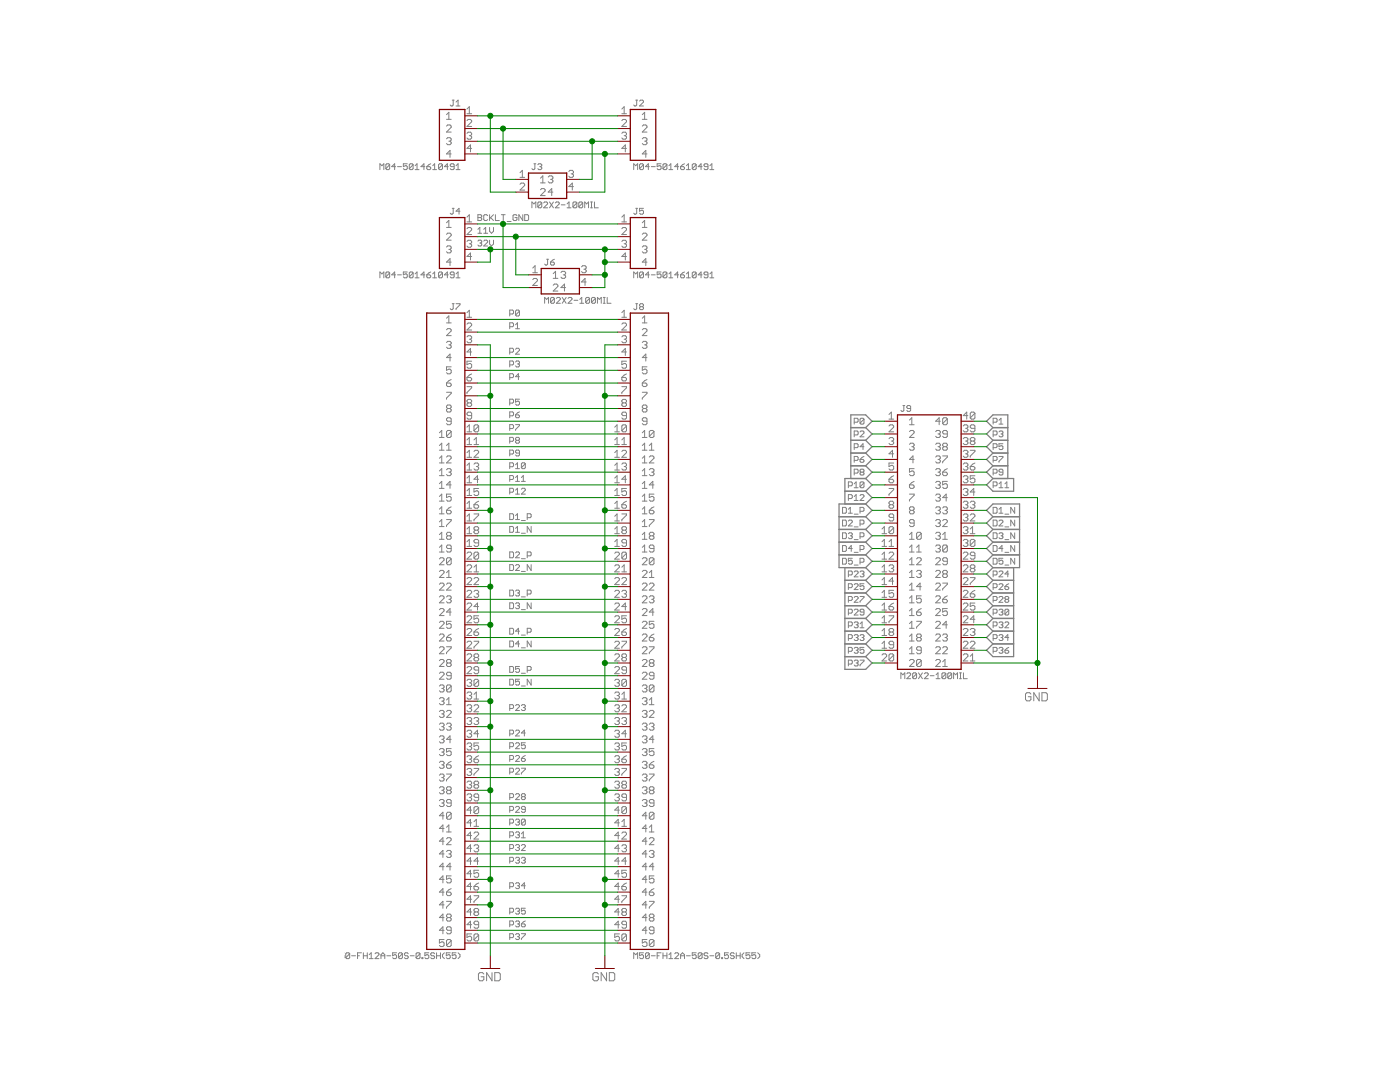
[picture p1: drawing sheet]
<?xml version="1.0" encoding="utf-8"?>
<!DOCTYPE eagle SYSTEM "eagle.dtd">
<eagle version="6.6.0">
<drawing>
<settings>
<setting alwaysvectorfont="yes"/>
<setting verticaltext="up"/>
</settings>
<grid distance="0.1" unitdist="inch" unit="inch" style="lines" multiple="1" display="no" altdistance="0.01" altunitdist="inch" altunit="inch"/>
<schematic xreflabel="%F%N/%S.%C%R" xrefpart="/%S.%C%R">
<libraries>
<library name="Connectors">
<symbols>
<symbol name="M04">
<pin name="1" x="-5.08" y="3.81" length="short"/>
<pin name="2" x="-5.08" y="1.27" length="short"/>
<pin name="3" x="-5.08" y="-1.27" length="short"/>
<pin name="4" x="-5.08" y="-3.81" length="short"/>
<wire x1="-2.54" y1="5.08" x2="2.54" y2="5.08" width="0.254" layer="94"/>
<wire x1="2.54" y1="5.08" x2="2.54" y2="-5.08" width="0.254" layer="94"/>
<wire x1="2.54" y1="-5.08" x2="-2.54" y2="-5.08" width="0.254" layer="94"/>
<wire x1="-2.54" y1="-5.08" x2="-2.54" y2="5.08" width="0.254" layer="94"/>
<text x="-1.905" y="5.715" size="1.27" layer="95">&gt;NAME</text>
<text x="-1.905" y="-6.985" size="1.27" layer="96">&gt;VALUE</text>
</symbol>
<symbol name="M50">
<pin name="1" x="-6.35" y="59.69" length="short"/>
<pin name="2" x="-6.35" y="57.15" length="short"/>
<pin name="3" x="-6.35" y="54.61" length="short"/>
<pin name="4" x="-6.35" y="52.07" length="short"/>
<pin name="5" x="-6.35" y="49.53" length="short"/>
<pin name="6" x="-6.35" y="46.99" length="short"/>
<pin name="7" x="-6.35" y="44.45" length="short"/>
<pin name="8" x="-6.35" y="41.91" length="short"/>
<pin name="9" x="-6.35" y="39.37" length="short"/>
<pin name="10" x="-6.35" y="36.83" length="short"/>
<pin name="11" x="-6.35" y="34.29" length="short"/>
<pin name="12" x="-6.35" y="31.75" length="short"/>
<pin name="13" x="-6.35" y="29.21" length="short"/>
<pin name="14" x="-6.35" y="26.67" length="short"/>
<pin name="15" x="-6.35" y="24.13" length="short"/>
<pin name="16" x="-6.35" y="21.59" length="short"/>
<wire x1="-3.81" y1="60.96" x2="3.81" y2="60.96" width="0.254" layer="94"/>
<wire x1="3.81" y1="60.96" x2="3.81" y2="-66.04" width="0.254" layer="94"/>
<wire x1="3.81" y1="-66.04" x2="-3.81" y2="-66.04" width="0.254" layer="94"/>
<wire x1="-3.81" y1="-66.04" x2="-3.81" y2="60.96" width="0.254" layer="94"/>
<text x="-3.175" y="61.595" size="1.27" layer="95">&gt;NAME</text>
<text x="-3.175" y="-67.945" size="1.27" layer="96">&gt;VALUE</text>
<pin name="17" x="-6.35" y="19.05" length="short"/>
<pin name="18" x="-6.35" y="16.51" length="short"/>
<pin name="19" x="-6.35" y="13.97" length="short"/>
<pin name="20" x="-6.35" y="11.43" length="short"/>
<pin name="21" x="-6.35" y="8.89" length="short"/>
<pin name="22" x="-6.35" y="6.35" length="short"/>
<pin name="23" x="-6.35" y="3.81" length="short"/>
<pin name="24" x="-6.35" y="1.27" length="short"/>
<pin name="25" x="-6.35" y="-1.27" length="short"/>
<pin name="26" x="-6.35" y="-3.81" length="short"/>
<pin name="27" x="-6.35" y="-6.35" length="short"/>
<pin name="28" x="-6.35" y="-8.89" length="short"/>
<pin name="29" x="-6.35" y="-11.43" length="short"/>
<pin name="30" x="-6.35" y="-13.97" length="short"/>
<pin name="31" x="-6.35" y="-16.51" length="short"/>
<pin name="32" x="-6.35" y="-19.05" length="short"/>
<pin name="33" x="-6.35" y="-21.59" length="short"/>
<pin name="34" x="-6.35" y="-24.13" length="short"/>
<pin name="35" x="-6.35" y="-26.67" length="short"/>
<pin name="36" x="-6.35" y="-29.21" length="short"/>
<pin name="37" x="-6.35" y="-31.75" length="short"/>
<pin name="38" x="-6.35" y="-34.29" length="short"/>
<pin name="39" x="-6.35" y="-36.83" length="short"/>
<pin name="40" x="-6.35" y="-39.37" length="short"/>
<pin name="41" x="-6.35" y="-41.91" length="short"/>
<pin name="42" x="-6.35" y="-44.45" length="short"/>
<pin name="43" x="-6.35" y="-46.99" length="short"/>
<pin name="44" x="-6.35" y="-49.53" length="short"/>
<pin name="45" x="-6.35" y="-52.07" length="short"/>
<pin name="46" x="-6.35" y="-54.61" length="short"/>
<pin name="47" x="-6.35" y="-57.15" length="short"/>
<pin name="48" x="-6.35" y="-59.69" length="short"/>
<pin name="49" x="-6.35" y="-62.23" length="short"/>
<pin name="50" x="-6.35" y="-64.77" length="short"/>
</symbol>
<symbol name="M02X2">
<pin name="1" x="-6.35" y="1.27" length="short"/>
<wire x1="-3.81" y1="2.54" x2="3.81" y2="2.54" width="0.254" layer="94"/>
<wire x1="3.81" y1="2.54" x2="3.81" y2="-2.54" width="0.254" layer="94"/>
<wire x1="3.81" y1="-2.54" x2="-3.81" y2="-2.54" width="0.254" layer="94"/>
<wire x1="-3.81" y1="-2.54" x2="-3.81" y2="2.54" width="0.254" layer="94"/>
<text x="-3.175" y="3.175" size="1.27" layer="95">&gt;NAME</text>
<pin name="2" x="-6.35" y="-1.27" length="short"/>
<text x="-3.175" y="-4.445" size="1.27" layer="96">&gt;VALUE</text>
<pin name="3" x="6.35" y="1.27" length="short" rot="R180"/>
<pin name="4" x="6.35" y="-1.27" length="short" rot="R180"/>
</symbol>
<symbol name="M20X2">
<pin name="1" x="-8.89" y="24.13" length="short"/>
<wire x1="-6.35" y1="25.4" x2="6.35" y2="25.4" width="0.254" layer="94"/>
<wire x1="6.35" y1="25.4" x2="6.35" y2="-25.4" width="0.254" layer="94"/>
<wire x1="6.35" y1="-25.4" x2="-6.35" y2="-25.4" width="0.254" layer="94"/>
<wire x1="-6.35" y1="-25.4" x2="-6.35" y2="25.4" width="0.254" layer="94"/>
<text x="-5.715" y="26.035" size="1.27" layer="95">&gt;NAME</text>
<pin name="2" x="-8.89" y="21.59" length="short"/>
<text x="-5.715" y="-27.305" size="1.27" layer="96">&gt;VALUE</text>
<pin name="3" x="-8.89" y="19.05" length="short"/>
<pin name="4" x="-8.89" y="16.51" length="short"/>
<pin name="5" x="-8.89" y="13.97" length="short"/>
<pin name="6" x="-8.89" y="11.43" length="short"/>
<pin name="7" x="-8.89" y="8.89" length="short"/>
<pin name="8" x="-8.89" y="6.35" length="short"/>
<pin name="9" x="-8.89" y="3.81" length="short"/>
<pin name="10" x="-8.89" y="1.27" length="short"/>
<pin name="11" x="-8.89" y="-1.27" length="short"/>
<pin name="12" x="-8.89" y="-3.81" length="short"/>
<pin name="13" x="-8.89" y="-6.35" length="short"/>
<pin name="14" x="-8.89" y="-8.89" length="short"/>
<pin name="15" x="-8.89" y="-11.43" length="short"/>
<pin name="16" x="-8.89" y="-13.97" length="short"/>
<pin name="17" x="-8.89" y="-16.51" length="short"/>
<pin name="18" x="-8.89" y="-19.05" length="short"/>
<pin name="19" x="-8.89" y="-21.59" length="short"/>
<pin name="20" x="-8.89" y="-24.13" length="short"/>
<pin name="21" x="8.89" y="-24.13" length="short" rot="R180"/>
<pin name="22" x="8.89" y="-21.59" length="short" rot="R180"/>
<pin name="23" x="8.89" y="-19.05" length="short" rot="R180"/>
<pin name="24" x="8.89" y="-16.51" length="short" rot="R180"/>
<pin name="25" x="8.89" y="-13.97" length="short" rot="R180"/>
<pin name="26" x="8.89" y="-11.43" length="short" rot="R180"/>
<pin name="27" x="8.89" y="-8.89" length="short" rot="R180"/>
<pin name="28" x="8.89" y="-6.35" length="short" rot="R180"/>
<pin name="29" x="8.89" y="-3.81" length="short" rot="R180"/>
<pin name="30" x="8.89" y="-1.27" length="short" rot="R180"/>
<pin name="31" x="8.89" y="1.27" length="short" rot="R180"/>
<pin name="32" x="8.89" y="3.81" length="short" rot="R180"/>
<pin name="33" x="8.89" y="6.35" length="short" rot="R180"/>
<pin name="34" x="8.89" y="8.89" length="short" rot="R180"/>
<pin name="35" x="8.89" y="11.43" length="short" rot="R180"/>
<pin name="36" x="8.89" y="13.97" length="short" rot="R180"/>
<pin name="37" x="8.89" y="16.51" length="short" rot="R180"/>
<pin name="38" x="8.89" y="19.05" length="short" rot="R180"/>
<pin name="39" x="8.89" y="21.59" length="short" rot="R180"/>
<pin name="40" x="8.89" y="24.13" length="short" rot="R180"/>
</symbol>
</symbols>
<devicesets>
<deviceset name="M04" prefix="J">
<gates>
<gate name="G$1" symbol="M04" x="0" y="0"/>
</gates>
<devices>
<device name="-0705530108" package="0705530108">
<connects>
<connect gate="G$1" pin="1" pad="1"/>
<connect gate="G$1" pin="2" pad="2"/>
<connect gate="G$1" pin="3" pad="3"/>
<connect gate="G$1" pin="4" pad="4"/>
</connects>
<technologies>
<technology name=""/>
</technologies>
</device>
<device name="-5014610491" package="5014610491">
<connects>
<connect gate="G$1" pin="1" pad="1"/>
<connect gate="G$1" pin="2" pad="2"/>
<connect gate="G$1" pin="3" pad="3"/>
<connect gate="G$1" pin="4" pad="4"/>
</connects>
<technologies>
<technology name=""/>
</technologies>
</device>
<device name="-100MIL" package="M04-100MIL">
<connects>
<connect gate="G$1" pin="1" pad="1"/>
<connect gate="G$1" pin="2" pad="2"/>
<connect gate="G$1" pin="3" pad="3"/>
<connect gate="G$1" pin="4" pad="4"/>
</connects>
<technologies>
<technology name=""/>
</technologies>
</device>
</devices>
</deviceset>
<deviceset name="M50" prefix="J">
<gates>
<gate name="G$1" symbol="M50" x="0" y="0"/>
</gates>
<devices>
<device name="-FH12A-50S-0.5SH(55)" package="FH12A-50S-0.5SH(55)">
<connects>
<connect gate="G$1" pin="1" pad="1"/>
<connect gate="G$1" pin="10" pad="10"/>
<connect gate="G$1" pin="11" pad="11"/>
<connect gate="G$1" pin="12" pad="12"/>
<connect gate="G$1" pin="13" pad="13"/>
<connect gate="G$1" pin="14" pad="14"/>
<connect gate="G$1" pin="15" pad="15"/>
<connect gate="G$1" pin="16" pad="16"/>
<connect gate="G$1" pin="17" pad="17"/>
<connect gate="G$1" pin="18" pad="18"/>
<connect gate="G$1" pin="19" pad="19"/>
<connect gate="G$1" pin="2" pad="2"/>
<connect gate="G$1" pin="20" pad="20"/>
<connect gate="G$1" pin="21" pad="21"/>
<connect gate="G$1" pin="22" pad="22"/>
<connect gate="G$1" pin="23" pad="23"/>
<connect gate="G$1" pin="24" pad="24"/>
<connect gate="G$1" pin="25" pad="25"/>
<connect gate="G$1" pin="26" pad="26"/>
<connect gate="G$1" pin="27" pad="27"/>
<connect gate="G$1" pin="28" pad="28"/>
<connect gate="G$1" pin="29" pad="29"/>
<connect gate="G$1" pin="3" pad="3"/>
<connect gate="G$1" pin="30" pad="30"/>
<connect gate="G$1" pin="31" pad="31"/>
<connect gate="G$1" pin="32" pad="32"/>
<connect gate="G$1" pin="33" pad="33"/>
<connect gate="G$1" pin="34" pad="34"/>
<connect gate="G$1" pin="35" pad="35"/>
<connect gate="G$1" pin="36" pad="36"/>
<connect gate="G$1" pin="37" pad="37"/>
<connect gate="G$1" pin="38" pad="38"/>
<connect gate="G$1" pin="39" pad="39"/>
<connect gate="G$1" pin="4" pad="4"/>
<connect gate="G$1" pin="40" pad="40"/>
<connect gate="G$1" pin="41" pad="41"/>
<connect gate="G$1" pin="42" pad="42"/>
<connect gate="G$1" pin="43" pad="43"/>
<connect gate="G$1" pin="44" pad="44"/>
<connect gate="G$1" pin="45" pad="45"/>
<connect gate="G$1" pin="46" pad="46"/>
<connect gate="G$1" pin="47" pad="47"/>
<connect gate="G$1" pin="48" pad="48"/>
<connect gate="G$1" pin="49" pad="49"/>
<connect gate="G$1" pin="5" pad="5"/>
<connect gate="G$1" pin="50" pad="50"/>
<connect gate="G$1" pin="6" pad="6"/>
<connect gate="G$1" pin="7" pad="7"/>
<connect gate="G$1" pin="8" pad="8"/>
<connect gate="G$1" pin="9" pad="9"/>
</connects>
<technologies>
<technology name=""/>
</technologies>
</device>
</devices>
</deviceset>
<deviceset name="M02X2" prefix="J">
<gates>
<gate name="G$1" symbol="M02X2" x="0" y="0"/>
</gates>
<devices>
<device name="-I2C" package="043045-0412">
<connects>
<connect gate="G$1" pin="1" pad="1"/>
<connect gate="G$1" pin="2" pad="2"/>
<connect gate="G$1" pin="3" pad="3"/>
<connect gate="G$1" pin="4" pad="4"/>
</connects>
<technologies>
<technology name=""/>
</technologies>
</device>
<device name="-100MIL" package="M02X2-100MIL">
<connects>
<connect gate="G$1" pin="1" pad="1"/>
<connect gate="G$1" pin="2" pad="2"/>
<connect gate="G$1" pin="3" pad="3"/>
<connect gate="G$1" pin="4" pad="4"/>
</connects>
<technologies>
<technology name=""/>
</technologies>
</device>
</devices>
</deviceset>
<deviceset name="M20X2" prefix="J">
<gates>
<gate name="G$1" symbol="M20X2" x="0" y="0"/>
</gates>
<devices>
<device name="-100MIL" package="M20X2-100MIL">
<connects>
<connect gate="G$1" pin="1" pad="1"/>
<connect gate="G$1" pin="10" pad="10"/>
<connect gate="G$1" pin="11" pad="11"/>
<connect gate="G$1" pin="12" pad="12"/>
<connect gate="G$1" pin="13" pad="13"/>
<connect gate="G$1" pin="14" pad="14"/>
<connect gate="G$1" pin="15" pad="15"/>
<connect gate="G$1" pin="16" pad="16"/>
<connect gate="G$1" pin="17" pad="17"/>
<connect gate="G$1" pin="18" pad="18"/>
<connect gate="G$1" pin="19" pad="19"/>
<connect gate="G$1" pin="2" pad="2"/>
<connect gate="G$1" pin="20" pad="20"/>
<connect gate="G$1" pin="21" pad="21"/>
<connect gate="G$1" pin="22" pad="22"/>
<connect gate="G$1" pin="23" pad="23"/>
<connect gate="G$1" pin="24" pad="24"/>
<connect gate="G$1" pin="25" pad="25"/>
<connect gate="G$1" pin="26" pad="26"/>
<connect gate="G$1" pin="27" pad="27"/>
<connect gate="G$1" pin="28" pad="28"/>
<connect gate="G$1" pin="29" pad="29"/>
<connect gate="G$1" pin="3" pad="3"/>
<connect gate="G$1" pin="30" pad="30"/>
<connect gate="G$1" pin="31" pad="31"/>
<connect gate="G$1" pin="32" pad="32"/>
<connect gate="G$1" pin="33" pad="33"/>
<connect gate="G$1" pin="34" pad="34"/>
<connect gate="G$1" pin="35" pad="35"/>
<connect gate="G$1" pin="36" pad="36"/>
<connect gate="G$1" pin="37" pad="37"/>
<connect gate="G$1" pin="38" pad="38"/>
<connect gate="G$1" pin="39" pad="39"/>
<connect gate="G$1" pin="4" pad="4"/>
<connect gate="G$1" pin="40" pad="40"/>
<connect gate="G$1" pin="5" pad="5"/>
<connect gate="G$1" pin="6" pad="6"/>
<connect gate="G$1" pin="7" pad="7"/>
<connect gate="G$1" pin="8" pad="8"/>
<connect gate="G$1" pin="9" pad="9"/>
</connects>
<technologies>
<technology name=""/>
</technologies>
</device>
</devices>
</deviceset>
</devicesets>
</library>
<library name="Passives">
<symbols>
<symbol name="GND">
<pin name="GND" x="0" y="2.54" visible="off" length="point" direction="sup" rot="R270"/>
<wire x1="0" y1="2.54" x2="0" y2="0" width="0.1524" layer="94"/>
<wire x1="-1.905" y1="0" x2="0" y2="0" width="0.1524" layer="94"/>
<wire x1="0" y1="0" x2="1.905" y2="0" width="0.1524" layer="94"/>
<text x="0" y="-2.54" size="1.778" layer="97" align="bottom-center">GND</text>
</symbol>
</symbols>
<devicesets>
<deviceset name="GND" prefix="SUPPLY">
<gates>
<gate name="G$1" symbol="GND" x="0" y="-2.54"/>
</gates>
<devices>
<device name="">
<technologies>
<technology name=""/>
</technologies>
</device>
</devices>
</deviceset>
</devicesets>
</library>
</libraries>
<attributes>
</attributes>
<variantdefs>
</variantdefs>
<classes>
<class number="0" name="default" width="0" drill="0">
</class>
</classes>
<parts>
<part name="J1" library="Connectors" deviceset="M04" device="-5014610491"/>
<part name="J2" library="Connectors" deviceset="M04" device="-5014610491"/>
<part name="J5" library="Connectors" deviceset="M04" device="-5014610491"/>
<part name="J4" library="Connectors" deviceset="M04" device="-5014610491"/>
<part name="J7" library="Connectors" deviceset="M50" device="-FH12A-50S-0.5SH(55)"/>
<part name="SUPPLY1" library="Passives" deviceset="GND" device=""/>
<part name="J8" library="Connectors" deviceset="M50" device="-FH12A-50S-0.5SH(55)"/>
<part name="SUPPLY2" library="Passives" deviceset="GND" device=""/>
<part name="J3" library="Connectors" deviceset="M02X2" device="-100MIL"/>
<part name="J6" library="Connectors" deviceset="M02X2" device="-100MIL"/>
<part name="J9" library="Connectors" deviceset="M20X2" device="-100MIL"/>
<part name="SUPPLY3" library="Passives" deviceset="GND" device=""/>
</parts>
<sheets>
<sheet>
<plain>
</plain>
<instances>
<instance part="J1" gate="G$1" x="-20.32" y="45.72" rot="MR0"/>
<instance part="J2" gate="G$1" x="17.78" y="45.72"/>
<instance part="J5" gate="G$1" x="17.78" y="24.13"/>
<instance part="J4" gate="G$1" x="-20.32" y="24.13" rot="MR0"/>
<instance part="J7" gate="G$1" x="-21.59" y="-50.8" rot="MR0"/>
<instance part="SUPPLY1" gate="G$1" x="-12.7" y="-120.65"/>
<instance part="J8" gate="G$1" x="19.05" y="-50.8"/>
<instance part="SUPPLY2" gate="G$1" x="10.16" y="-120.65" rot="MR0"/>
<instance part="J3" gate="G$1" x="-1.27" y="35.56"/>
<instance part="J6" gate="G$1" x="1.27" y="16.51"/>
<instance part="J9" gate="G$1" x="74.93" y="-35.56"/>
<instance part="SUPPLY3" gate="G$1" x="96.52" y="-64.77" rot="MR0"/>
</instances>
<busses>
</busses>
<nets>
<net name="GND" class="0">
<segment>
<pinref part="J7" gate="G$1" pin="3"/>
<pinref part="SUPPLY1" gate="G$1" pin="GND"/>
<wire x1="-15.24" y1="3.81" x2="-12.7" y2="3.81" width="0.1524" layer="91"/>
<wire x1="-12.7" y1="3.81" x2="-12.7" y2="-6.35" width="0.1524" layer="91"/>
<pinref part="J7" gate="G$1" pin="7"/>
<wire x1="-12.7" y1="-6.35" x2="-12.7" y2="-29.21" width="0.1524" layer="91"/>
<wire x1="-12.7" y1="-29.21" x2="-12.7" y2="-36.83" width="0.1524" layer="91"/>
<wire x1="-12.7" y1="-36.83" x2="-12.7" y2="-44.45" width="0.1524" layer="91"/>
<wire x1="-12.7" y1="-44.45" x2="-12.7" y2="-52.07" width="0.1524" layer="91"/>
<wire x1="-12.7" y1="-52.07" x2="-12.7" y2="-59.69" width="0.1524" layer="91"/>
<wire x1="-12.7" y1="-59.69" x2="-12.7" y2="-67.31" width="0.1524" layer="91"/>
<wire x1="-12.7" y1="-67.31" x2="-12.7" y2="-72.39" width="0.1524" layer="91"/>
<wire x1="-12.7" y1="-72.39" x2="-12.7" y2="-85.09" width="0.1524" layer="91"/>
<wire x1="-12.7" y1="-85.09" x2="-12.7" y2="-102.87" width="0.1524" layer="91"/>
<wire x1="-12.7" y1="-102.87" x2="-12.7" y2="-107.95" width="0.1524" layer="91"/>
<wire x1="-12.7" y1="-107.95" x2="-12.7" y2="-118.11" width="0.1524" layer="91"/>
<wire x1="-15.24" y1="-6.35" x2="-12.7" y2="-6.35" width="0.1524" layer="91"/>
<junction x="-12.7" y="-6.35"/>
<pinref part="J7" gate="G$1" pin="16"/>
<wire x1="-15.24" y1="-29.21" x2="-12.7" y2="-29.21" width="0.1524" layer="91"/>
<junction x="-12.7" y="-29.21"/>
<pinref part="J7" gate="G$1" pin="19"/>
<wire x1="-15.24" y1="-36.83" x2="-12.7" y2="-36.83" width="0.1524" layer="91"/>
<pinref part="J7" gate="G$1" pin="22"/>
<wire x1="-15.24" y1="-44.45" x2="-12.7" y2="-44.45" width="0.1524" layer="91"/>
<junction x="-12.7" y="-44.45"/>
<pinref part="J7" gate="G$1" pin="25"/>
<wire x1="-15.24" y1="-52.07" x2="-12.7" y2="-52.07" width="0.1524" layer="91"/>
<junction x="-12.7" y="-52.07"/>
<pinref part="J7" gate="G$1" pin="28"/>
<wire x1="-15.24" y1="-59.69" x2="-12.7" y2="-59.69" width="0.1524" layer="91"/>
<junction x="-12.7" y="-59.69"/>
<pinref part="J7" gate="G$1" pin="31"/>
<wire x1="-15.24" y1="-67.31" x2="-12.7" y2="-67.31" width="0.1524" layer="91"/>
<junction x="-12.7" y="-67.31"/>
<pinref part="J7" gate="G$1" pin="33"/>
<wire x1="-15.24" y1="-72.39" x2="-12.7" y2="-72.39" width="0.1524" layer="91"/>
<junction x="-12.7" y="-72.39"/>
<pinref part="J7" gate="G$1" pin="38"/>
<wire x1="-15.24" y1="-85.09" x2="-12.7" y2="-85.09" width="0.1524" layer="91"/>
<junction x="-12.7" y="-85.09"/>
<pinref part="J7" gate="G$1" pin="45"/>
<wire x1="-15.24" y1="-102.87" x2="-12.7" y2="-102.87" width="0.1524" layer="91"/>
<junction x="-12.7" y="-102.87"/>
<pinref part="J7" gate="G$1" pin="47"/>
<wire x1="-15.24" y1="-107.95" x2="-12.7" y2="-107.95" width="0.1524" layer="91"/>
<junction x="-12.7" y="-107.95"/>
<junction x="-12.7" y="-36.83"/>
</segment>
<segment>
<pinref part="J8" gate="G$1" pin="3"/>
<pinref part="SUPPLY2" gate="G$1" pin="GND"/>
<wire x1="12.7" y1="3.81" x2="10.16" y2="3.81" width="0.1524" layer="91"/>
<wire x1="10.16" y1="3.81" x2="10.16" y2="-6.35" width="0.1524" layer="91"/>
<pinref part="J8" gate="G$1" pin="7"/>
<wire x1="10.16" y1="-6.35" x2="10.16" y2="-29.21" width="0.1524" layer="91"/>
<wire x1="10.16" y1="-29.21" x2="10.16" y2="-36.83" width="0.1524" layer="91"/>
<wire x1="10.16" y1="-36.83" x2="10.16" y2="-44.45" width="0.1524" layer="91"/>
<wire x1="10.16" y1="-44.45" x2="10.16" y2="-52.07" width="0.1524" layer="91"/>
<wire x1="10.16" y1="-52.07" x2="10.16" y2="-59.69" width="0.1524" layer="91"/>
<wire x1="10.16" y1="-59.69" x2="10.16" y2="-67.31" width="0.1524" layer="91"/>
<wire x1="10.16" y1="-67.31" x2="10.16" y2="-72.39" width="0.1524" layer="91"/>
<wire x1="10.16" y1="-72.39" x2="10.16" y2="-85.09" width="0.1524" layer="91"/>
<wire x1="10.16" y1="-85.09" x2="10.16" y2="-102.87" width="0.1524" layer="91"/>
<wire x1="10.16" y1="-102.87" x2="10.16" y2="-107.95" width="0.1524" layer="91"/>
<wire x1="10.16" y1="-107.95" x2="10.16" y2="-118.11" width="0.1524" layer="91"/>
<wire x1="12.7" y1="-6.35" x2="10.16" y2="-6.35" width="0.1524" layer="91"/>
<junction x="10.16" y="-6.35"/>
<pinref part="J8" gate="G$1" pin="16"/>
<wire x1="12.7" y1="-29.21" x2="10.16" y2="-29.21" width="0.1524" layer="91"/>
<junction x="10.16" y="-29.21"/>
<pinref part="J8" gate="G$1" pin="19"/>
<wire x1="12.7" y1="-36.83" x2="10.16" y2="-36.83" width="0.1524" layer="91"/>
<pinref part="J8" gate="G$1" pin="22"/>
<wire x1="12.7" y1="-44.45" x2="10.16" y2="-44.45" width="0.1524" layer="91"/>
<junction x="10.16" y="-44.45"/>
<pinref part="J8" gate="G$1" pin="25"/>
<wire x1="12.7" y1="-52.07" x2="10.16" y2="-52.07" width="0.1524" layer="91"/>
<junction x="10.16" y="-52.07"/>
<pinref part="J8" gate="G$1" pin="28"/>
<wire x1="12.7" y1="-59.69" x2="10.16" y2="-59.69" width="0.1524" layer="91"/>
<junction x="10.16" y="-59.69"/>
<pinref part="J8" gate="G$1" pin="31"/>
<wire x1="12.7" y1="-67.31" x2="10.16" y2="-67.31" width="0.1524" layer="91"/>
<junction x="10.16" y="-67.31"/>
<pinref part="J8" gate="G$1" pin="33"/>
<wire x1="12.7" y1="-72.39" x2="10.16" y2="-72.39" width="0.1524" layer="91"/>
<junction x="10.16" y="-72.39"/>
<pinref part="J8" gate="G$1" pin="38"/>
<wire x1="12.7" y1="-85.09" x2="10.16" y2="-85.09" width="0.1524" layer="91"/>
<junction x="10.16" y="-85.09"/>
<pinref part="J8" gate="G$1" pin="45"/>
<wire x1="12.7" y1="-102.87" x2="10.16" y2="-102.87" width="0.1524" layer="91"/>
<junction x="10.16" y="-102.87"/>
<pinref part="J8" gate="G$1" pin="47"/>
<wire x1="12.7" y1="-107.95" x2="10.16" y2="-107.95" width="0.1524" layer="91"/>
<junction x="10.16" y="-107.95"/>
<junction x="10.16" y="-36.83"/>
</segment>
<segment>
<pinref part="J9" gate="G$1" pin="34"/>
<pinref part="SUPPLY3" gate="G$1" pin="GND"/>
<wire x1="83.82" y1="-26.67" x2="96.52" y2="-26.67" width="0.1524" layer="91"/>
<wire x1="96.52" y1="-26.67" x2="96.52" y2="-59.69" width="0.1524" layer="91"/>
<pinref part="J9" gate="G$1" pin="21"/>
<wire x1="96.52" y1="-59.69" x2="96.52" y2="-62.23" width="0.1524" layer="91"/>
<wire x1="83.82" y1="-59.69" x2="96.52" y2="-59.69" width="0.1524" layer="91"/>
<junction x="96.52" y="-59.69"/>
</segment>
</net>
<net name="BCKLT_GND" class="0">
<segment>
<pinref part="J4" gate="G$1" pin="1"/>
<pinref part="J5" gate="G$1" pin="1"/>
<label x="-15.24" y="28.575" size="1.27" layer="95"/>
<wire x1="-15.24" y1="27.94" x2="-10.16" y2="27.94" width="0.1524" layer="91"/>
<pinref part="J6" gate="G$1" pin="2"/>
<wire x1="-10.16" y1="27.94" x2="12.7" y2="27.94" width="0.1524" layer="91"/>
<wire x1="-5.08" y1="15.24" x2="-10.16" y2="15.24" width="0.1524" layer="91"/>
<wire x1="-10.16" y1="15.24" x2="-10.16" y2="27.94" width="0.1524" layer="91"/>
<junction x="-10.16" y="27.94"/>
</segment>
</net>
<net name="11V" class="0">
<segment>
<pinref part="J5" gate="G$1" pin="2"/>
<pinref part="J4" gate="G$1" pin="2"/>
<label x="-15.24" y="26.035" size="1.27" layer="95"/>
<wire x1="12.7" y1="25.4" x2="-7.62" y2="25.4" width="0.1524" layer="91"/>
<pinref part="J6" gate="G$1" pin="1"/>
<wire x1="-7.62" y1="25.4" x2="-15.24" y2="25.4" width="0.1524" layer="91"/>
<wire x1="-5.08" y1="17.78" x2="-7.62" y2="17.78" width="0.1524" layer="91"/>
<wire x1="-7.62" y1="17.78" x2="-7.62" y2="25.4" width="0.1524" layer="91"/>
<junction x="-7.62" y="25.4"/>
</segment>
</net>
<net name="32V" class="0">
<segment>
<pinref part="J4" gate="G$1" pin="3"/>
<pinref part="J5" gate="G$1" pin="3"/>
<wire x1="-15.24" y1="22.86" x2="-12.7" y2="22.86" width="0.1524" layer="91"/>
<pinref part="J5" gate="G$1" pin="4"/>
<wire x1="-12.7" y1="22.86" x2="10.16" y2="22.86" width="0.1524" layer="91"/>
<wire x1="10.16" y1="22.86" x2="12.7" y2="22.86" width="0.1524" layer="91"/>
<wire x1="12.7" y1="20.32" x2="10.16" y2="20.32" width="0.1524" layer="91"/>
<wire x1="10.16" y1="20.32" x2="10.16" y2="22.86" width="0.1524" layer="91"/>
<junction x="10.16" y="22.86"/>
<pinref part="J4" gate="G$1" pin="4"/>
<wire x1="-15.24" y1="20.32" x2="-12.7" y2="20.32" width="0.1524" layer="91"/>
<wire x1="-12.7" y1="20.32" x2="-12.7" y2="22.86" width="0.1524" layer="91"/>
<junction x="-12.7" y="22.86"/>
<label x="-15.24" y="23.495" size="1.27" layer="95"/>
<pinref part="J6" gate="G$1" pin="3"/>
<wire x1="7.62" y1="17.78" x2="10.16" y2="17.78" width="0.1524" layer="91"/>
<wire x1="10.16" y1="17.78" x2="10.16" y2="20.32" width="0.1524" layer="91"/>
<junction x="10.16" y="20.32"/>
<pinref part="J6" gate="G$1" pin="4"/>
<wire x1="7.62" y1="15.24" x2="10.16" y2="15.24" width="0.1524" layer="91"/>
<wire x1="10.16" y1="15.24" x2="10.16" y2="17.78" width="0.1524" layer="91"/>
<junction x="10.16" y="17.78"/>
</segment>
</net>
<net name="N$3" class="0">
<segment>
<pinref part="J1" gate="G$1" pin="3"/>
<pinref part="J2" gate="G$1" pin="3"/>
<wire x1="-15.24" y1="44.45" x2="7.62" y2="44.45" width="0.1524" layer="91"/>
<pinref part="J3" gate="G$1" pin="3"/>
<wire x1="7.62" y1="44.45" x2="12.7" y2="44.45" width="0.1524" layer="91"/>
<wire x1="5.08" y1="36.83" x2="7.62" y2="36.83" width="0.1524" layer="91"/>
<wire x1="7.62" y1="36.83" x2="7.62" y2="44.45" width="0.1524" layer="91"/>
<junction x="7.62" y="44.45"/>
</segment>
</net>
<net name="N$4" class="0">
<segment>
<pinref part="J2" gate="G$1" pin="4"/>
<pinref part="J1" gate="G$1" pin="4"/>
<wire x1="12.7" y1="41.91" x2="10.16" y2="41.91" width="0.1524" layer="91"/>
<pinref part="J3" gate="G$1" pin="4"/>
<wire x1="10.16" y1="41.91" x2="-15.24" y2="41.91" width="0.1524" layer="91"/>
<wire x1="5.08" y1="34.29" x2="10.16" y2="34.29" width="0.1524" layer="91"/>
<wire x1="10.16" y1="34.29" x2="10.16" y2="41.91" width="0.1524" layer="91"/>
<junction x="10.16" y="41.91"/>
</segment>
</net>
<net name="N$5" class="0">
<segment>
<pinref part="J3" gate="G$1" pin="1"/>
<wire x1="-7.62" y1="36.83" x2="-10.16" y2="36.83" width="0.1524" layer="91"/>
<pinref part="J2" gate="G$1" pin="2"/>
<pinref part="J1" gate="G$1" pin="2"/>
<wire x1="12.7" y1="46.99" x2="-10.16" y2="46.99" width="0.1524" layer="91"/>
<wire x1="-10.16" y1="46.99" x2="-15.24" y2="46.99" width="0.1524" layer="91"/>
<wire x1="-10.16" y1="36.83" x2="-10.16" y2="46.99" width="0.1524" layer="91"/>
<junction x="-10.16" y="46.99"/>
</segment>
</net>
<net name="N$6" class="0">
<segment>
<pinref part="J3" gate="G$1" pin="2"/>
<wire x1="-7.62" y1="34.29" x2="-12.7" y2="34.29" width="0.1524" layer="91"/>
<pinref part="J1" gate="G$1" pin="1"/>
<pinref part="J2" gate="G$1" pin="1"/>
<wire x1="-15.24" y1="49.53" x2="-12.7" y2="49.53" width="0.1524" layer="91"/>
<wire x1="-12.7" y1="49.53" x2="12.7" y2="49.53" width="0.1524" layer="91"/>
<wire x1="-12.7" y1="34.29" x2="-12.7" y2="49.53" width="0.1524" layer="91"/>
<junction x="-12.7" y="49.53"/>
</segment>
</net>
<net name="D1_P" class="0">
<segment>
<pinref part="J7" gate="G$1" pin="17"/>
<pinref part="J8" gate="G$1" pin="17"/>
<wire x1="-15.24" y1="-31.75" x2="12.7" y2="-31.75" width="0.1524" layer="91"/>
<label x="-8.89" y="-31.115" size="1.27" layer="95"/>
</segment>
<segment>
<wire x1="66.04" y1="-29.21" x2="63.5" y2="-29.21" width="0.1524" layer="91"/>
<label x="63.5" y="-29.21" size="1.27" layer="95" rot="R180" xref="yes"/>
<pinref part="J9" gate="G$1" pin="8"/>
</segment>
</net>
<net name="D1_N" class="0">
<segment>
<pinref part="J8" gate="G$1" pin="18"/>
<pinref part="J7" gate="G$1" pin="18"/>
<wire x1="12.7" y1="-34.29" x2="-15.24" y2="-34.29" width="0.1524" layer="91"/>
<label x="-8.89" y="-33.655" size="1.27" layer="95"/>
</segment>
<segment>
<wire x1="83.82" y1="-29.21" x2="86.36" y2="-29.21" width="0.1524" layer="91"/>
<label x="86.36" y="-29.21" size="1.27" layer="95" xref="yes"/>
<pinref part="J9" gate="G$1" pin="33"/>
</segment>
</net>
<net name="D2_P" class="0">
<segment>
<pinref part="J7" gate="G$1" pin="20"/>
<pinref part="J8" gate="G$1" pin="20"/>
<wire x1="-15.24" y1="-39.37" x2="12.7" y2="-39.37" width="0.1524" layer="91"/>
<label x="-8.89" y="-38.735" size="1.27" layer="95"/>
</segment>
<segment>
<wire x1="66.04" y1="-31.75" x2="63.5" y2="-31.75" width="0.1524" layer="91"/>
<label x="63.5" y="-31.75" size="1.27" layer="95" rot="R180" xref="yes"/>
<pinref part="J9" gate="G$1" pin="9"/>
</segment>
</net>
<net name="D2_N" class="0">
<segment>
<pinref part="J8" gate="G$1" pin="21"/>
<pinref part="J7" gate="G$1" pin="21"/>
<wire x1="12.7" y1="-41.91" x2="-15.24" y2="-41.91" width="0.1524" layer="91"/>
<label x="-8.89" y="-41.275" size="1.27" layer="95"/>
</segment>
<segment>
<wire x1="83.82" y1="-31.75" x2="86.36" y2="-31.75" width="0.1524" layer="91"/>
<label x="86.36" y="-31.75" size="1.27" layer="95" xref="yes"/>
<pinref part="J9" gate="G$1" pin="32"/>
</segment>
</net>
<net name="D3_P" class="0">
<segment>
<pinref part="J7" gate="G$1" pin="23"/>
<pinref part="J8" gate="G$1" pin="23"/>
<wire x1="-15.24" y1="-46.99" x2="12.7" y2="-46.99" width="0.1524" layer="91"/>
<label x="-8.89" y="-46.355" size="1.27" layer="95"/>
</segment>
<segment>
<wire x1="66.04" y1="-34.29" x2="63.5" y2="-34.29" width="0.1524" layer="91"/>
<label x="63.5" y="-34.29" size="1.27" layer="95" rot="R180" xref="yes"/>
<pinref part="J9" gate="G$1" pin="10"/>
</segment>
</net>
<net name="D3_N" class="0">
<segment>
<pinref part="J8" gate="G$1" pin="24"/>
<pinref part="J7" gate="G$1" pin="24"/>
<wire x1="12.7" y1="-49.53" x2="-15.24" y2="-49.53" width="0.1524" layer="91"/>
<label x="-8.89" y="-48.895" size="1.27" layer="95"/>
</segment>
<segment>
<wire x1="83.82" y1="-34.29" x2="86.36" y2="-34.29" width="0.1524" layer="91"/>
<label x="86.36" y="-34.29" size="1.27" layer="95" xref="yes"/>
<pinref part="J9" gate="G$1" pin="31"/>
</segment>
</net>
<net name="D4_P" class="0">
<segment>
<pinref part="J7" gate="G$1" pin="26"/>
<pinref part="J8" gate="G$1" pin="26"/>
<wire x1="-15.24" y1="-54.61" x2="12.7" y2="-54.61" width="0.1524" layer="91"/>
<label x="-8.89" y="-53.975" size="1.27" layer="95"/>
</segment>
<segment>
<wire x1="66.04" y1="-36.83" x2="63.5" y2="-36.83" width="0.1524" layer="91"/>
<label x="63.5" y="-36.83" size="1.27" layer="95" rot="R180" xref="yes"/>
<pinref part="J9" gate="G$1" pin="11"/>
</segment>
</net>
<net name="D4_N" class="0">
<segment>
<pinref part="J8" gate="G$1" pin="27"/>
<pinref part="J7" gate="G$1" pin="27"/>
<wire x1="12.7" y1="-57.15" x2="-15.24" y2="-57.15" width="0.1524" layer="91"/>
<label x="-8.89" y="-56.515" size="1.27" layer="95"/>
</segment>
<segment>
<wire x1="83.82" y1="-36.83" x2="86.36" y2="-36.83" width="0.1524" layer="91"/>
<label x="86.36" y="-36.83" size="1.27" layer="95" xref="yes"/>
<pinref part="J9" gate="G$1" pin="30"/>
</segment>
</net>
<net name="D5_P" class="0">
<segment>
<pinref part="J8" gate="G$1" pin="29"/>
<pinref part="J7" gate="G$1" pin="29"/>
<wire x1="12.7" y1="-62.23" x2="-15.24" y2="-62.23" width="0.1524" layer="91"/>
<label x="-8.89" y="-61.595" size="1.27" layer="95"/>
</segment>
<segment>
<wire x1="66.04" y1="-39.37" x2="63.5" y2="-39.37" width="0.1524" layer="91"/>
<label x="63.5" y="-39.37" size="1.27" layer="95" rot="R180" xref="yes"/>
<pinref part="J9" gate="G$1" pin="12"/>
</segment>
</net>
<net name="D5_N" class="0">
<segment>
<pinref part="J8" gate="G$1" pin="30"/>
<pinref part="J7" gate="G$1" pin="30"/>
<wire x1="12.7" y1="-64.77" x2="-15.24" y2="-64.77" width="0.1524" layer="91"/>
<label x="-8.89" y="-64.135" size="1.27" layer="95"/>
</segment>
<segment>
<wire x1="83.82" y1="-39.37" x2="86.36" y2="-39.37" width="0.1524" layer="91"/>
<label x="86.36" y="-39.37" size="1.27" layer="95" xref="yes"/>
<pinref part="J9" gate="G$1" pin="29"/>
</segment>
</net>
<net name="P0" class="0">
<segment>
<pinref part="J7" gate="G$1" pin="1"/>
<pinref part="J8" gate="G$1" pin="1"/>
<wire x1="-15.24" y1="8.89" x2="12.7" y2="8.89" width="0.1524" layer="91"/>
<label x="-8.89" y="9.525" size="1.27" layer="95"/>
</segment>
<segment>
<wire x1="66.04" y1="-11.43" x2="63.5" y2="-11.43" width="0.1524" layer="91"/>
<label x="63.5" y="-11.43" size="1.27" layer="95" rot="R180" xref="yes"/>
<pinref part="J9" gate="G$1" pin="1"/>
</segment>
</net>
<net name="P1" class="0">
<segment>
<pinref part="J8" gate="G$1" pin="2"/>
<pinref part="J7" gate="G$1" pin="2"/>
<wire x1="12.7" y1="6.35" x2="-15.24" y2="6.35" width="0.1524" layer="91"/>
<label x="-8.89" y="6.985" size="1.27" layer="95"/>
</segment>
<segment>
<wire x1="83.82" y1="-11.43" x2="86.36" y2="-11.43" width="0.1524" layer="91"/>
<label x="86.36" y="-11.43" size="1.27" layer="95" xref="yes"/>
<pinref part="J9" gate="G$1" pin="40"/>
</segment>
</net>
<net name="P2" class="0">
<segment>
<pinref part="J7" gate="G$1" pin="4"/>
<pinref part="J8" gate="G$1" pin="4"/>
<wire x1="-15.24" y1="1.27" x2="12.7" y2="1.27" width="0.1524" layer="91"/>
<label x="-8.89" y="1.905" size="1.27" layer="95"/>
</segment>
<segment>
<wire x1="66.04" y1="-13.97" x2="63.5" y2="-13.97" width="0.1524" layer="91"/>
<label x="63.5" y="-13.97" size="1.27" layer="95" rot="R180" xref="yes"/>
<pinref part="J9" gate="G$1" pin="2"/>
</segment>
</net>
<net name="P3" class="0">
<segment>
<pinref part="J8" gate="G$1" pin="5"/>
<pinref part="J7" gate="G$1" pin="5"/>
<wire x1="12.7" y1="-1.27" x2="-15.24" y2="-1.27" width="0.1524" layer="91"/>
<label x="-8.89" y="-0.635" size="1.27" layer="95"/>
</segment>
<segment>
<wire x1="83.82" y1="-13.97" x2="86.36" y2="-13.97" width="0.1524" layer="91"/>
<label x="86.36" y="-13.97" size="1.27" layer="95" xref="yes"/>
<pinref part="J9" gate="G$1" pin="39"/>
</segment>
</net>
<net name="P4" class="0">
<segment>
<pinref part="J7" gate="G$1" pin="6"/>
<pinref part="J8" gate="G$1" pin="6"/>
<wire x1="-15.24" y1="-3.81" x2="12.7" y2="-3.81" width="0.1524" layer="91"/>
<label x="-8.89" y="-3.175" size="1.27" layer="95"/>
</segment>
<segment>
<wire x1="66.04" y1="-16.51" x2="63.5" y2="-16.51" width="0.1524" layer="91"/>
<label x="63.5" y="-16.51" size="1.27" layer="95" rot="R180" xref="yes"/>
<pinref part="J9" gate="G$1" pin="3"/>
</segment>
</net>
<net name="P5" class="0">
<segment>
<pinref part="J8" gate="G$1" pin="8"/>
<pinref part="J7" gate="G$1" pin="8"/>
<wire x1="12.7" y1="-8.89" x2="-15.24" y2="-8.89" width="0.1524" layer="91"/>
<label x="-8.89" y="-8.255" size="1.27" layer="95"/>
</segment>
<segment>
<wire x1="83.82" y1="-16.51" x2="86.36" y2="-16.51" width="0.1524" layer="91"/>
<label x="86.36" y="-16.51" size="1.27" layer="95" xref="yes"/>
<pinref part="J9" gate="G$1" pin="38"/>
</segment>
</net>
<net name="P6" class="0">
<segment>
<pinref part="J7" gate="G$1" pin="9"/>
<pinref part="J8" gate="G$1" pin="9"/>
<wire x1="-15.24" y1="-11.43" x2="12.7" y2="-11.43" width="0.1524" layer="91"/>
<label x="-8.89" y="-10.795" size="1.27" layer="95"/>
</segment>
<segment>
<wire x1="66.04" y1="-19.05" x2="63.5" y2="-19.05" width="0.1524" layer="91"/>
<label x="63.5" y="-19.05" size="1.27" layer="95" rot="R180" xref="yes"/>
<pinref part="J9" gate="G$1" pin="4"/>
</segment>
</net>
<net name="P7" class="0">
<segment>
<pinref part="J8" gate="G$1" pin="10"/>
<pinref part="J7" gate="G$1" pin="10"/>
<wire x1="12.7" y1="-13.97" x2="-15.24" y2="-13.97" width="0.1524" layer="91"/>
<label x="-8.89" y="-13.335" size="1.27" layer="95"/>
</segment>
<segment>
<wire x1="83.82" y1="-19.05" x2="86.36" y2="-19.05" width="0.1524" layer="91"/>
<label x="86.36" y="-19.05" size="1.27" layer="95" xref="yes"/>
<pinref part="J9" gate="G$1" pin="37"/>
</segment>
</net>
<net name="P8" class="0">
<segment>
<pinref part="J7" gate="G$1" pin="11"/>
<pinref part="J8" gate="G$1" pin="11"/>
<wire x1="-15.24" y1="-16.51" x2="12.7" y2="-16.51" width="0.1524" layer="91"/>
<label x="-8.89" y="-15.875" size="1.27" layer="95"/>
</segment>
<segment>
<wire x1="66.04" y1="-21.59" x2="63.5" y2="-21.59" width="0.1524" layer="91"/>
<label x="63.5" y="-21.59" size="1.27" layer="95" rot="R180" xref="yes"/>
<pinref part="J9" gate="G$1" pin="5"/>
</segment>
</net>
<net name="P9" class="0">
<segment>
<pinref part="J8" gate="G$1" pin="12"/>
<pinref part="J7" gate="G$1" pin="12"/>
<wire x1="12.7" y1="-19.05" x2="-15.24" y2="-19.05" width="0.1524" layer="91"/>
<label x="-8.89" y="-18.415" size="1.27" layer="95"/>
</segment>
<segment>
<wire x1="83.82" y1="-21.59" x2="86.36" y2="-21.59" width="0.1524" layer="91"/>
<label x="86.36" y="-21.59" size="1.27" layer="95" xref="yes"/>
<pinref part="J9" gate="G$1" pin="36"/>
</segment>
</net>
<net name="P10" class="0">
<segment>
<pinref part="J7" gate="G$1" pin="13"/>
<pinref part="J8" gate="G$1" pin="13"/>
<wire x1="-15.24" y1="-21.59" x2="12.7" y2="-21.59" width="0.1524" layer="91"/>
<label x="-8.89" y="-20.955" size="1.27" layer="95"/>
</segment>
<segment>
<wire x1="66.04" y1="-24.13" x2="63.5" y2="-24.13" width="0.1524" layer="91"/>
<label x="63.5" y="-24.13" size="1.27" layer="95" rot="R180" xref="yes"/>
<pinref part="J9" gate="G$1" pin="6"/>
</segment>
</net>
<net name="P11" class="0">
<segment>
<pinref part="J8" gate="G$1" pin="14"/>
<pinref part="J7" gate="G$1" pin="14"/>
<wire x1="12.7" y1="-24.13" x2="-15.24" y2="-24.13" width="0.1524" layer="91"/>
<label x="-8.89" y="-23.495" size="1.27" layer="95"/>
</segment>
<segment>
<wire x1="83.82" y1="-24.13" x2="86.36" y2="-24.13" width="0.1524" layer="91"/>
<label x="86.36" y="-24.13" size="1.27" layer="95" xref="yes"/>
<pinref part="J9" gate="G$1" pin="35"/>
</segment>
</net>
<net name="P12" class="0">
<segment>
<pinref part="J7" gate="G$1" pin="15"/>
<pinref part="J8" gate="G$1" pin="15"/>
<wire x1="-15.24" y1="-26.67" x2="12.7" y2="-26.67" width="0.1524" layer="91"/>
<label x="-8.89" y="-26.035" size="1.27" layer="95"/>
</segment>
<segment>
<wire x1="66.04" y1="-26.67" x2="63.5" y2="-26.67" width="0.1524" layer="91"/>
<label x="63.5" y="-26.67" size="1.27" layer="95" rot="R180" xref="yes"/>
<pinref part="J9" gate="G$1" pin="7"/>
</segment>
</net>
<net name="P23" class="0">
<segment>
<pinref part="J7" gate="G$1" pin="32"/>
<pinref part="J8" gate="G$1" pin="32"/>
<wire x1="-15.24" y1="-69.85" x2="12.7" y2="-69.85" width="0.1524" layer="91"/>
<label x="-8.89" y="-69.215" size="1.27" layer="95"/>
</segment>
<segment>
<wire x1="66.04" y1="-41.91" x2="63.5" y2="-41.91" width="0.1524" layer="91"/>
<label x="63.5" y="-41.91" size="1.27" layer="95" rot="R180" xref="yes"/>
<pinref part="J9" gate="G$1" pin="13"/>
</segment>
</net>
<net name="P24" class="0">
<segment>
<pinref part="J8" gate="G$1" pin="34"/>
<pinref part="J7" gate="G$1" pin="34"/>
<wire x1="12.7" y1="-74.93" x2="-15.24" y2="-74.93" width="0.1524" layer="91"/>
<label x="-8.89" y="-74.295" size="1.27" layer="95"/>
</segment>
<segment>
<wire x1="83.82" y1="-41.91" x2="86.36" y2="-41.91" width="0.1524" layer="91"/>
<label x="86.36" y="-41.91" size="1.27" layer="95" xref="yes"/>
<pinref part="J9" gate="G$1" pin="28"/>
</segment>
</net>
<net name="P25" class="0">
<segment>
<pinref part="J7" gate="G$1" pin="35"/>
<pinref part="J8" gate="G$1" pin="35"/>
<wire x1="-15.24" y1="-77.47" x2="12.7" y2="-77.47" width="0.1524" layer="91"/>
<label x="-8.89" y="-76.835" size="1.27" layer="95"/>
</segment>
<segment>
<wire x1="66.04" y1="-44.45" x2="63.5" y2="-44.45" width="0.1524" layer="91"/>
<label x="63.5" y="-44.45" size="1.27" layer="95" rot="R180" xref="yes"/>
<pinref part="J9" gate="G$1" pin="14"/>
</segment>
</net>
<net name="P26" class="0">
<segment>
<pinref part="J8" gate="G$1" pin="36"/>
<pinref part="J7" gate="G$1" pin="36"/>
<wire x1="12.7" y1="-80.01" x2="-15.24" y2="-80.01" width="0.1524" layer="91"/>
<label x="-8.89" y="-79.375" size="1.27" layer="95"/>
</segment>
<segment>
<wire x1="83.82" y1="-44.45" x2="86.36" y2="-44.45" width="0.1524" layer="91"/>
<label x="86.36" y="-44.45" size="1.27" layer="95" xref="yes"/>
<pinref part="J9" gate="G$1" pin="27"/>
</segment>
</net>
<net name="P27" class="0">
<segment>
<pinref part="J7" gate="G$1" pin="37"/>
<pinref part="J8" gate="G$1" pin="37"/>
<wire x1="-15.24" y1="-82.55" x2="12.7" y2="-82.55" width="0.1524" layer="91"/>
<label x="-8.89" y="-81.915" size="1.27" layer="95"/>
</segment>
<segment>
<wire x1="66.04" y1="-46.99" x2="63.5" y2="-46.99" width="0.1524" layer="91"/>
<label x="63.5" y="-46.99" size="1.27" layer="95" rot="R180" xref="yes"/>
<pinref part="J9" gate="G$1" pin="15"/>
</segment>
</net>
<net name="P28" class="0">
<segment>
<pinref part="J8" gate="G$1" pin="39"/>
<pinref part="J7" gate="G$1" pin="39"/>
<wire x1="12.7" y1="-87.63" x2="-15.24" y2="-87.63" width="0.1524" layer="91"/>
<label x="-8.89" y="-86.995" size="1.27" layer="95"/>
</segment>
<segment>
<wire x1="83.82" y1="-46.99" x2="86.36" y2="-46.99" width="0.1524" layer="91"/>
<label x="86.36" y="-46.99" size="1.27" layer="95" xref="yes"/>
<pinref part="J9" gate="G$1" pin="26"/>
</segment>
</net>
<net name="P29" class="0">
<segment>
<pinref part="J7" gate="G$1" pin="40"/>
<pinref part="J8" gate="G$1" pin="40"/>
<wire x1="-15.24" y1="-90.17" x2="12.7" y2="-90.17" width="0.1524" layer="91"/>
<label x="-8.89" y="-89.535" size="1.27" layer="95"/>
</segment>
<segment>
<wire x1="66.04" y1="-49.53" x2="63.5" y2="-49.53" width="0.1524" layer="91"/>
<label x="63.5" y="-49.53" size="1.27" layer="95" rot="R180" xref="yes"/>
<pinref part="J9" gate="G$1" pin="16"/>
</segment>
</net>
<net name="P30" class="0">
<segment>
<pinref part="J8" gate="G$1" pin="41"/>
<pinref part="J7" gate="G$1" pin="41"/>
<wire x1="12.7" y1="-92.71" x2="-15.24" y2="-92.71" width="0.1524" layer="91"/>
<label x="-8.89" y="-92.075" size="1.27" layer="95"/>
</segment>
<segment>
<wire x1="83.82" y1="-49.53" x2="86.36" y2="-49.53" width="0.1524" layer="91"/>
<label x="86.36" y="-49.53" size="1.27" layer="95" xref="yes"/>
<pinref part="J9" gate="G$1" pin="25"/>
</segment>
</net>
<net name="P31" class="0">
<segment>
<pinref part="J7" gate="G$1" pin="42"/>
<pinref part="J8" gate="G$1" pin="42"/>
<wire x1="-15.24" y1="-95.25" x2="12.7" y2="-95.25" width="0.1524" layer="91"/>
<label x="-8.89" y="-94.615" size="1.27" layer="95"/>
</segment>
<segment>
<wire x1="66.04" y1="-52.07" x2="63.5" y2="-52.07" width="0.1524" layer="91"/>
<label x="63.5" y="-52.07" size="1.27" layer="95" rot="R180" xref="yes"/>
<pinref part="J9" gate="G$1" pin="17"/>
</segment>
</net>
<net name="P32" class="0">
<segment>
<pinref part="J8" gate="G$1" pin="43"/>
<pinref part="J7" gate="G$1" pin="43"/>
<wire x1="12.7" y1="-97.79" x2="-15.24" y2="-97.79" width="0.1524" layer="91"/>
<label x="-8.89" y="-97.155" size="1.27" layer="95"/>
</segment>
<segment>
<wire x1="83.82" y1="-52.07" x2="86.36" y2="-52.07" width="0.1524" layer="91"/>
<label x="86.36" y="-52.07" size="1.27" layer="95" xref="yes"/>
<pinref part="J9" gate="G$1" pin="24"/>
</segment>
</net>
<net name="P33" class="0">
<segment>
<pinref part="J7" gate="G$1" pin="44"/>
<pinref part="J8" gate="G$1" pin="44"/>
<wire x1="-15.24" y1="-100.33" x2="12.7" y2="-100.33" width="0.1524" layer="91"/>
<label x="-8.89" y="-99.695" size="1.27" layer="95"/>
</segment>
<segment>
<wire x1="66.04" y1="-54.61" x2="63.5" y2="-54.61" width="0.1524" layer="91"/>
<label x="63.5" y="-54.61" size="1.27" layer="95" rot="R180" xref="yes"/>
<pinref part="J9" gate="G$1" pin="18"/>
</segment>
</net>
<net name="P34" class="0">
<segment>
<pinref part="J8" gate="G$1" pin="46"/>
<pinref part="J7" gate="G$1" pin="46"/>
<wire x1="12.7" y1="-105.41" x2="-15.24" y2="-105.41" width="0.1524" layer="91"/>
<label x="-8.89" y="-104.775" size="1.27" layer="95"/>
</segment>
<segment>
<wire x1="83.82" y1="-54.61" x2="86.36" y2="-54.61" width="0.1524" layer="91"/>
<label x="86.36" y="-54.61" size="1.27" layer="95" xref="yes"/>
<pinref part="J9" gate="G$1" pin="23"/>
</segment>
</net>
<net name="P35" class="0">
<segment>
<pinref part="J7" gate="G$1" pin="48"/>
<pinref part="J8" gate="G$1" pin="48"/>
<wire x1="-15.24" y1="-110.49" x2="12.7" y2="-110.49" width="0.1524" layer="91"/>
<label x="-8.89" y="-109.855" size="1.27" layer="95"/>
</segment>
<segment>
<wire x1="66.04" y1="-57.15" x2="63.5" y2="-57.15" width="0.1524" layer="91"/>
<label x="63.5" y="-57.15" size="1.27" layer="95" rot="R180" xref="yes"/>
<pinref part="J9" gate="G$1" pin="19"/>
</segment>
</net>
<net name="P36" class="0">
<segment>
<pinref part="J8" gate="G$1" pin="49"/>
<pinref part="J7" gate="G$1" pin="49"/>
<wire x1="12.7" y1="-113.03" x2="-15.24" y2="-113.03" width="0.1524" layer="91"/>
<label x="-8.89" y="-112.395" size="1.27" layer="95"/>
</segment>
<segment>
<wire x1="83.82" y1="-57.15" x2="86.36" y2="-57.15" width="0.1524" layer="91"/>
<label x="86.36" y="-57.15" size="1.27" layer="95" xref="yes"/>
<pinref part="J9" gate="G$1" pin="22"/>
</segment>
</net>
<net name="P37" class="0">
<segment>
<pinref part="J7" gate="G$1" pin="50"/>
<pinref part="J8" gate="G$1" pin="50"/>
<wire x1="-15.24" y1="-115.57" x2="12.7" y2="-115.57" width="0.1524" layer="91"/>
<label x="-8.89" y="-114.935" size="1.27" layer="95"/>
</segment>
<segment>
<pinref part="J9" gate="G$1" pin="20"/>
<wire x1="66.04" y1="-59.69" x2="63.5" y2="-59.69" width="0.1524" layer="91"/>
<label x="63.5" y="-59.69" size="1.27" layer="95" rot="R180" xref="yes"/>
</segment>
</net>
</nets>
</sheet>
</sheets>
</schematic>
</drawing>
</eagle>
